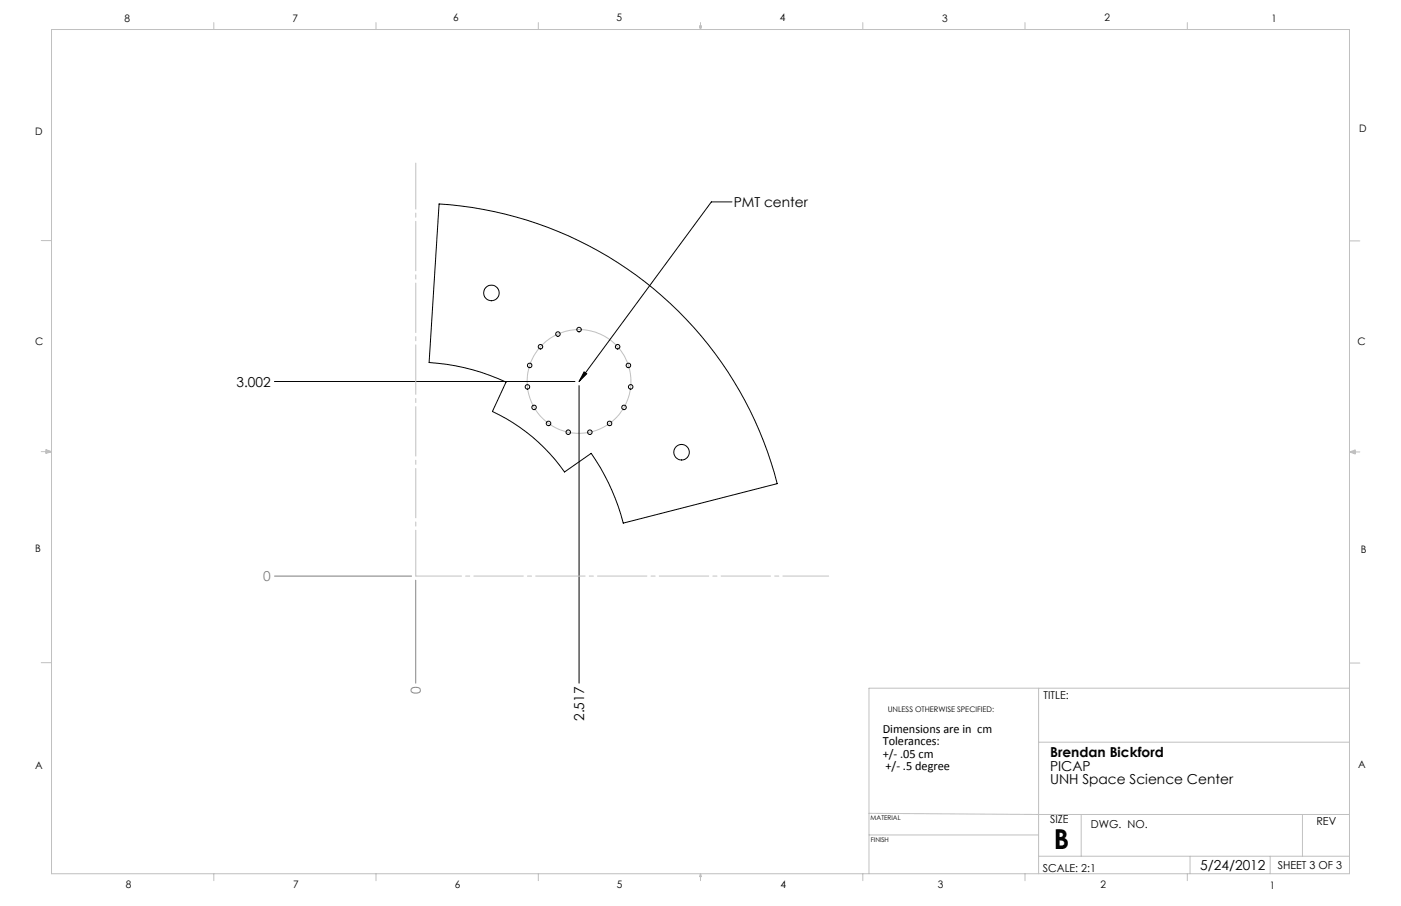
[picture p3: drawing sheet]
<svg xmlns="http://www.w3.org/2000/svg" width="432mm" height="279mm" viewBox="0 0 432 279" stroke-linecap="round" stroke-linejoin="round" font-family="sans-serif">
<g fill="none" stroke="#000" stroke-width=".31">
<path d="M135.3 62.9a114.9 114.9 0 0 1 104.2 86.3l-47.4 12.1a67.3 67.3 0 0 0-9.9-21.5l-8.2 5.8a55.9 55.9 0 0 0-22.2-18.7l4.2-9.1a65.6 65.6 0 0 0-23.7-6zM225.6 62.3h-6.3l-40.8 55.4M84.6 117.7h92.6M178.5 118.9v91.8M180 114.7l.8 .6-2.3 2.4z"/>
<circle cx="151.4" cy="90.3" r="2.4"/>
<circle cx="162.6" cy="119.3" r=".7"/>
<circle cx="163.3" cy="112.7" r=".7"/>
<circle cx="166.6" cy="106.9" r=".7"/>
<circle cx="172" cy="103" r=".71"/>
<circle cx="178.5" cy="101.6" r=".7"/>
<circle cx="190.3" cy="106.9" r=".7"/>
<circle cx="193.7" cy="112.7" r=".71"/>
<circle cx="194.4" cy="119.3" r=".7"/>
<circle cx="164.6" cy="125.6" r=".7"/>
<circle cx="169.1" cy="130.6" r=".71"/>
<circle cx="175.1" cy="133.3" r=".7"/>
<circle cx="181.8" cy="133.3" r=".71"/>
<circle cx="187.9" cy="130.6" r=".71"/>
<circle cx="192.3" cy="125.6" r=".7"/>
<circle cx="210.1" cy="139.5" r="2.39"/>
</g>
<g fill="none" stroke="#c0c0c0" stroke-width=".31">
<path d="M15.9 9.1h400v260.4h-400zM65.9 6.9v2.2M115.9 6.9v2.2M165.9 6.9v2.2M215.6 8h.6l-.3 1.1zM215.7 8l.2 1.1M215.9 6.9v2.2M216 8l-.1 1.1M265.9 6.9v2.2M315.9 6.9v2.2M365.9 6.9v2.2M12.7 74.2h3.2"/>
<path d="M415.9 74.3h3.2M12.7 139.3h3.2M14.2 139.1l1.7 .2M14.2 138.7l1.7 .6-1.7 .5zM15.9 139.3l-1.7 .3M415.9 139.4h3.2M415.9 139.4l1.8-.6v1.2zM415.9 139.4l1.8 .3M417.7 139.2l-1.8 .2M12.7 204.4h3.2M320.1 212.2v57.3M415.9 204.5h3.2"/>
<path d="M415.9 212.2h-148.1v57.3M320.1 228.9h95.8M267.8 250.8l52.3 .4h95.8M267.8 257.5h52.3M333.2 251.2v12.9M401.4 251.2v12.9M65.9 269.5v2.1M115.9 269.5v2.1M165.9 269.5v2.1M215.9 269.5v2.1M215.9 269.5l.3 .8h-.6zM265.9 269.5v2.1"/>
<path d="M315.9 269.5v2.1M320.1 264.1h95.8M365.9 269.5v2.1M366.8 264.1v5.4M391.5 264.1v5.4"/>
<circle cx="178.5" cy="117.6" r="16"/>
</g>
<path d="M84.6 177.7h42.3M128.1 178.9v31.8" fill="none" stroke="#808080" stroke-width=".31"/>
<path d="M128.1 177.7v-127.4M128.1 177.7h127.3" fill="none" stroke="#c0c0c0" stroke-width=".31" stroke-dasharray="15.2 1.3 1.3 1.3" stroke-dashoffset="1.1"/>
<path d="M180 114.7l.8 .6-2.3 2.4z" fill="#000"/>
<text font-size="8.5" x="324.8" y="262">B</text>
<g font-size="4.2">
<text x="226.1" y="63.8">PMT center</text>
<text x="72.9" y="119.2">3.002</text>
<text x="180.1" y="222.4" transform="rotate(-90 180.1 222.4)">2.517</text>
<text x="323.6" y="233.6">Brendan Bickford</text>
<text x="323.6" y="237.7">PICAP</text>
<text x="323.6" y="241.9">UNH Space Science Center</text>
<text x="369.9" y="268.4">5/24/2012</text>
</g>
<g font-size="4.2" fill="#808080">
<text x="81.1" y="179.3">0</text>
<text x="129.7" y="214.2" transform="rotate(-90 129.7 214.2)">0</text>
</g>
<g font-size="3.9">
<text x="272.1" y="225.9">Dimensions are in cm</text>
<text x="272.1" y="229.8">Tolerances:</text>
<text x="272.1" y="233.7">+/- .05 cm</text>
<text x="272.9" y="237.6">+/- .5 degree</text>
</g>
<g font-size="3.4">
<text x="321.7" y="215.7">TITLE:</text>
<text x="323.6" y="253.9">SIZE</text>
<text x="336.2" y="255.5">DWG. NO.</text>
<text x="405.7" y="254.5">REV</text>
<text x="321.4" y="268.9">SCALE: 2:1</text>
<text x="393.8" y="267.9">SHEET 3 OF 3</text>
</g>
<g font-size="3.2">
<text x="38.3" y="6.7">8</text>
<text x="90.2" y="6.7">7</text>
<text x="139.7" y="6.5">6</text>
<text x="190" y="6.5">5</text>
<text x="240.4" y="6.5">4</text>
<text x="290.4" y="6.7">3</text>
<text x="340.4" y="6.5">2</text>
<text x="391.9" y="6.7">1</text>
<text x="10.9" y="41.6">D</text>
<text x="418.9" y="40.7">D</text>
<text x="10.9" y="106.3">C</text>
<text x="418.4" y="106.4">C</text>
<text x="10.8" y="170.2">B</text>
<text x="419.4" y="170.6">B</text>
<text x="10.8" y="237.2">A</text>
<text x="418.6" y="236.8">A</text>
<text x="38.8" y="273.8">8</text>
<text x="90.4" y="273.8">7</text>
<text x="140.2" y="273.8">6</text>
<text x="190.1" y="273.9">5</text>
<text x="240.5" y="273.8">4</text>
<text x="289" y="273.9">3</text>
<text x="339.1" y="273.8">2</text>
<text x="391.4" y="274.1">1</text>
</g>
<text font-size="2.4" x="273.6" y="219.7">UNLESS OTHERWISE SPECIFIED:</text>
<g font-size="2">
<text x="268.3" y="252.9">MATERIAL</text>
<text x="268.4" y="259.7">FINISH</text>
</g>
</svg>
